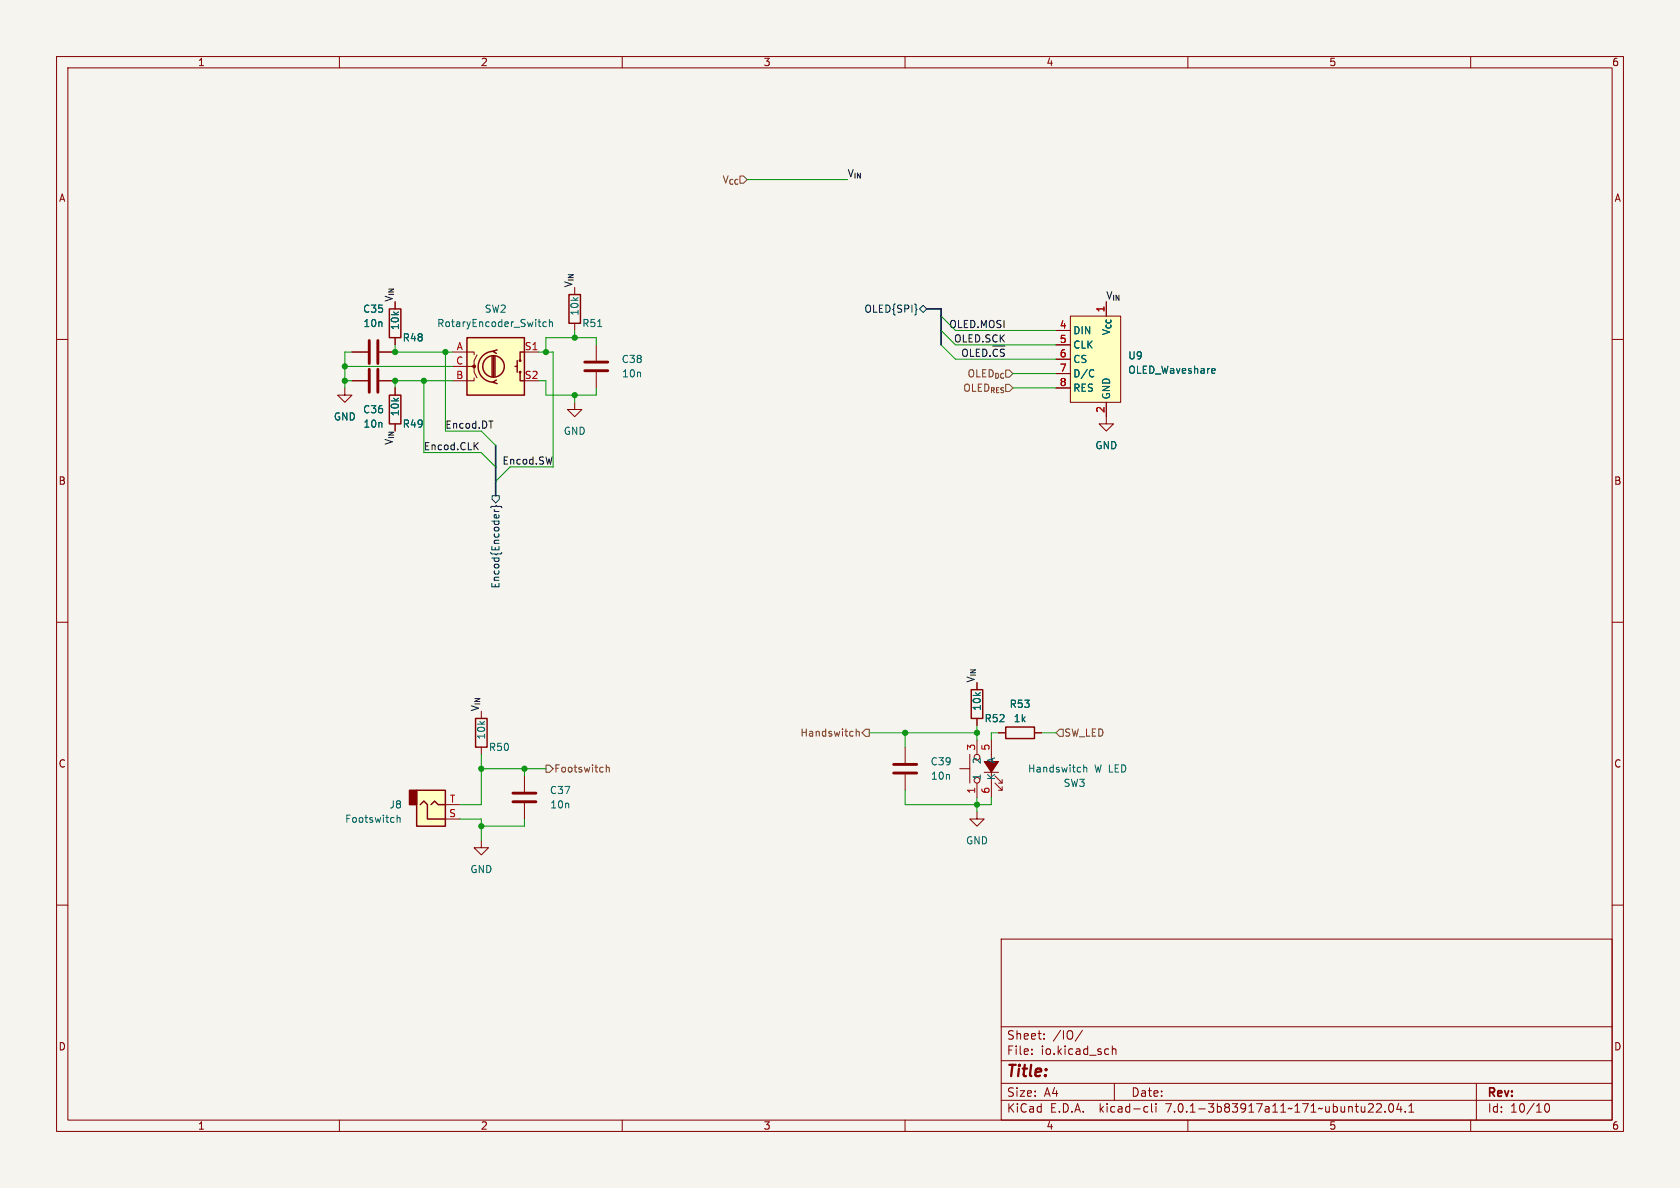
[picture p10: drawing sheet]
<svg xmlns="http://www.w3.org/2000/svg" width="297mm" height="210mm" viewBox="0 0 297 210" stroke-linecap="round" stroke-linejoin="round" font-family="sans-serif">
<path d="M0 0h297v210h-297z" fill="#f5f4ef" stroke="#f5f4ef" stroke-width=".18"/>
<g fill="none" stroke="#840000" stroke-width=".18">
<path d="M10 10h277v190h-277zM12 12h273v186h-273zM60 10v2M110 10v2M160 10v2M210 10v2M260 10v2M10 60h2M69.8 53.3v1.3M69.8 59.7v1.3M101.6 50.8v1.3M101.6 57.2v1.2"/>
<path d="M186.7 58.4h2.5M189.2 55.9h8.9v15.2h-8.9zM285 60h2M61 68.6v1.3h1.2l-1.2 1.2-1.3-1.2h1.3M62.2 67.3h2.8M62.2 62.2h2.8M67.1 67.3h2.7M67.1 62.2h2.7M69.8 68.6v1.3M80 62.2h3.8v.5M80 64.8h3.8v1l.5 1M83.8 66.8v.5h-3.8"/>
<path d="M84.3 62.7l-.5 1.1v1h-.5M92.7 62.2h2.5M101.6 71.1v1.3h1.3l-1.3 1.3-1.3-1.3h1.3M105.4 61v2.8M105.4 65.8v2.8M186.7 61h2.5M186.7 63.5h2.5M186.7 66h2.5M186.7 68.6h2.5M195.6 71.1v3.8h1.2l-1.2 1.3-1.3-1.3h1.3M10 110h2M285 110h2"/>
<path d="M85.1 125.7v1.3M85.1 132.1v1.3M92.7 137.2v2.8M160 132.1v2.8M160 136.9v2.8M169.7 135.9h1.7M171.4 133.4v5M172.7 120.7v1.2M172.7 127v1.3M172.7 130.8v2.6M172.7 138.4v2.6M174 136.5h2.5"/>
<path d="M175.3 130.8v10.2M175.9 138.4l1.3 1.3M175.9 137.2l1.3 1.2M176.5 129.5h1.3M177.2 139.1v.6h-.7M177.2 137.8v.6h-.7M182.9 129.5h1.2M10 160h2M78.7 144.8h2.6M78.7 142.2h2.6M85.1 148.6v1.3h1.3l-1.3 1.2-1.3-1.2h1.3M92.7 142v2.8"/>
<path d="M172.7 143.5v1.3h1.3l-1.3 1.3-1.3-1.3h1.3M285 160h2M177 166h108v32h-108zM60 198v2M110 198v2M160 198v2M177 194.5h108M177 191.5h108M177 187.5h108M177 181.5h108M182.4 186.3v.1M182.4 185.5v.1"/>
<path d="M184.6 183.6v.1M184.6 182.8v.1M191.4 182.1l-1.3 2M196.6 184.9v1.5M196.6 185.5l.3-.1 .3 .1 .1 .9M197 191.5v3M202.5 195.6l.4 .1M202.9 196.5l-.4 .1M203.6 195.1v1.3l.2 .2M204.4 195.1v.1M204.4 195.6v1M210 198v2"/>
<path d="M241.9 196.6h.9M242.7 195.2v.5M243.4 195.2l.5-.1 .2 .1 .1 .3-.9 1.1h.9M244.9 196.5v.1M245.6 195.2l.3-.1a.81 .81 0 0 1 .5 .6 .81 .81 0 0 1-.3 .8l-.1 .1a.81 .81 0 0 1-.4-1.4zM247.3 195l-.4 1.1h1M247.6 195.6v1M248.4 196.5v.1M249.1 196.6h.8M249.1 195.5l.4-.4v1.5M260 198v2M261 191.5v6.5"/>
<path d="M273.3 195.2l.1-.1a.8 .8 0 0 1 .6 .8 .8 .8 0 0 1-.6 .7 .99 .99 0 0 1-.1-1.4z"/>
<circle cx="172.7" cy="133.9" r=".51"/>
<circle cx="172.7" cy="137.9" r=".51"/>
</g>
<path d="M65.3 60.2v4.1M65.3 65.3v4M66.8 60.2v4.1M66.8 65.3v4M103.4 65.5h4M103.4 64h4M158 136.7h4.1M158 135.1h4.1M90.7 141.7h4M90.7 140.2h4" fill="none" stroke="#840000" stroke-width=".51"/>
<g fill="#840000" stroke="#840000" stroke-width=".18">
<path d="M174 134.6h2.5l-1.2 1.9z"/>
<circle cx="83.8" cy="64.8" r=".25"/>
</g>
<path d="M96.6 57l-.4-.1-.2 .2 .1 .6h.5M97.1 57l.2-.1 .3 .1 .1 .7M97.1 56.5v1.2M193.3 65.4l.1 .1M193.4 66.5l-.1 .1M214.6 65.1l.2 .3-.6 .2M214.8 65.9l-.2 .1M191.6 135.2v1.3M191.6 135.8l.2-.2 .3 .1v.8M70.2 144.1v1.3M70.2 144.6l.2-.1 .3 .1v.8" fill="none" stroke="#006464" stroke-width=".18"/>
<g fill="none" stroke="#840000" stroke-width=".25">
<path d="M68.8 54.6h2.1v5.1h-2.1zM82.5 59.7h10.2v10.2h-10.2zM100.6 52.1h2v5.1h-2zM68.8 69.9h2.1v5h-2.1zM87 63v3.5M87.2 62.1a2.73 2.73 0 0 0-2.7 2.7 2.73 2.73 0 0 0 2.7 2.8M87.2 63v3.5M87.5 63v3.5M87.8 67.2l-.7 .4 .8 .2M87.9 61.8l-.8 .3 .7 .4M91.1 64.8h.3M91.4 63.8v2"/>
<path d="M91.9 65.8v1.5h.8M92.7 62.2h-.8v1.6M73.7 139.7h5v6.4h-5zM84.1 127h2v5.1h-2zM171.7 121.9h2v5.1h-2zM177.8 128.5h5.1v2.1h-5.1zM74.3 142.2l.6-.6 .7 .6v2.6h3.1M76.2 142.2l.6-.6 .7 .6h1.2"/>
<circle cx="87.2" cy="64.8" r="1.9"/>
<circle cx="91.9" cy="65.8" r=".13"/>
<circle cx="91.9" cy="63.8" r=".13"/>
</g>
<g fill="#ffffc2" stroke="#ffffc2" stroke-width=".18">
<path d="M73.7 139.7h5v6.4h-5z"/>
<path d="M82.5 59.7h10.2v10.2h-10.2z"/>
<path d="M189.2 55.9h8.9v15.2h-8.9z"/>
</g>
<path d="M72.4 139.7h1.3v2.5h-1.3z" fill="#840000" stroke="#840000" stroke-width=".25"/>
<path d="M162 54.7h.1l-.1 .1M163.2 54l.6 .6-.6 .6-.6-.6zM86.8 89.8l.1-.3h.7l.1-.2 .2 .2h.6l.2 .3M87 87.6h1.3v.7l-.7 .6-.6-.6zM87.4 90.4h.8M87.4 90.1l.2 .3" fill="none" stroke="#000084" stroke-width=".18"/>
<path d="M96.5 135.3h.7l.6 .6-.6 .6h-.7zM107.2 135.2v1.3M107.2 135.8l.2-.2 .3 .1v.8M151.4 128.9v1.2M151.4 129.4l.1-.1h.3l.1 .8M153 128.9h.7v1.3h-.7l-.6-.7zM186.7 129.5l.6-.6h.7v1.3h-.7z" fill="none" stroke="#725600" stroke-width=".18"/>
<path d="M84 78.8l.5 .7M84.5 78.2l-.7 .8" fill="none" stroke="#0f0f0f" stroke-width=".18"/>
<path d="M163.8 54.6h2.6v6.4M87.6 78.7v8.9" fill="none" stroke="#000084" stroke-width=".3"/>
<g fill="none" stroke="#009600" stroke-width=".18">
<path d="M132.1 31.8h17.8M101.6 58.4v1.3M166.4 58.4l2.5 2.6h17.8M166.4 55.9l2.5 2.5h17.8M61 67.3h1.2M61 64.8h19M62.2 62.2h-1.2v6.4M69.8 61v1.2h10.2M74.9 67.3v12.7h10.2l2.5 2.6M78.7 62.2v14h6.4l2.5 2.5M80 67.3h-10.2v1.3M95.2 67.3h1.3v2.6h8.9v-1.3"/>
<path d="M95.2 62.2h2.6v20.4h-7.6l-2.6 2.5M101.6 69.9v1.2M105.4 61v-1.3h-8.9v2.5M166.4 61l2.5 2.5h17.8M179.1 66h7.6M179.1 68.6h7.6M85.1 135.9h11.4M85.1 133.4v8.8h-3.8M92.7 135.9v1.3M153.7 129.5h19M160 139.7v2.5h15.3v-1.2M160 129.5v2.6"/>
<path d="M172.7 128.3v2.5M176.5 129.5h-1.2v1.3M184.1 129.5h2.6M81.3 144.8h3.8v3.8M92.7 144.8v1.3h-7.6M172.7 141v2.5"/>
</g>
<g fill="#009600" stroke="#009600" stroke-width=".18">
<circle cx="172.7" cy="129.5" r=".46"/>
<circle cx="74.9" cy="67.3" r=".46"/>
<circle cx="69.8" cy="67.3" r=".46"/>
<circle cx="61" cy="64.8" r=".46"/>
<circle cx="61" cy="67.3" r=".46"/>
<circle cx="69.8" cy="62.2" r=".46"/>
<circle cx="78.7" cy="62.2" r=".46"/>
<circle cx="96.5" cy="62.2" r=".46"/>
<circle cx="101.6" cy="69.9" r=".46"/>
<circle cx="101.6" cy="59.7" r=".46"/>
<circle cx="85.1" cy="135.9" r=".46"/>
<circle cx="92.7" cy="135.9" r=".46"/>
<circle cx="85.1" cy="146.1" r=".46"/>
<circle cx="160" cy="129.5" r=".46"/>
<circle cx="172.7" cy="142.2" r=".46"/>
</g>
<text font-size="2.8" fill="#840000" x="178" y="190.8">Title:</text>
<g font-size="2.1" fill="#840000">
<text x="178" y="183.9">Sheet:</text>
<text x="186.2" y="183.9">/IO/</text>
<text x="178" y="186.6">File:</text>
<text x="184" y="186.6">io.kicad_sch</text>
<text x="178" y="196.8">KiCad</text>
<text x="178" y="194">Size:</text>
<text x="184.6" y="194">A4</text>
<text x="185.7" y="196.8">E.D.A.</text>
<text x="194.4" y="196.8">kicad-cli</text>
<text x="200" y="194">Date:</text>
<text x="206.2" y="196.8">7.0.1-3b83917a11~171~ubuntu22.04.1</text>
<text x="263" y="194.2">Rev:</text>
<text x="263" y="196.8">Id:</text>
<text x="267" y="196.8">10/10</text>
</g>
<g font-size="1.8" fill="#840000">
<text x="35" y="11.8">1</text>
<text x="85" y="11.8">2</text>
<text x="135" y="11.8">3</text>
<text x="185" y="11.8">4</text>
<text x="235" y="11.8">5</text>
<text x="285" y="11.8">6</text>
<text x="10.4" y="35.8">A</text>
<text x="285.4" y="35.8">A</text>
<text x="69.5" y="78.8" transform="rotate(-90 69.5 78.8)">V_{IN}</text>
<text x="10.3" y="85.8">B</text>
<text x="285.3" y="85.8">B</text>
<text x="10.3" y="135.8">C</text>
<text x="285.3" y="135.8">C</text>
<text x="10.3" y="185.8">D</text>
<text x="285.3" y="185.8">D</text>
<text x="35" y="199.8">1</text>
<text x="85" y="199.8">2</text>
<text x="135" y="199.8">3</text>
<text x="185" y="199.8">4</text>
<text x="235" y="199.8">5</text>
<text x="285" y="199.8">6</text>
</g>
<g font-size="1.8" fill="#725600">
<text x="127.5" y="32.6">V_{CC}</text>
<text x="170.1" y="69.4">OLED_{RES}</text>
<text x="170.9" y="66.9">OLED_{DC}</text>
<text x="141.4" y="130.4">Handswitch</text>
<text x="188.2" y="130.4">SW_LED</text>
<text x="98" y="136.7">Footswitch</text>
</g>
<g font-size="1.8" fill="#0f0f0f">
<text x="149.9" y="31.4">V_{IN}</text>
<text x="69.5" y="53.3" transform="rotate(-90 69.5 53.3)">V_{IN}</text>
<text x="101.3" y="50.8" transform="rotate(-90 101.3 50.8)">V_{IN}</text>
<text x="195.6" y="53">V_{IN}</text>
<text x="167.7" y="58.1">OLED.MOSI</text>
<text x="168.5" y="60.6">OLED.SCK</text>
<text x="169.8" y="63.2">OLED.~{CS}</text>
<text x="78.7" y="75.9">Encod.DT</text>
<text x="74.9" y="79.7">Encod.CLK</text>
<text x="88.7" y="82.2">Encod.SW</text>
<text x="84.7" y="125.7" transform="rotate(-90 84.7 125.7)">V_{IN}</text>
<text x="172.4" y="120.7" transform="rotate(-90 172.4 120.7)">V_{IN}</text>
</g>
<g font-size="1.8" fill="#006464">
<text x="64.1" y="55.4">C35</text>
<text x="64.2" y="58">10n</text>
<text x="70.7" y="58.4" transform="rotate(-90 70.7 58.4)">10k</text>
<text x="77.2" y="58">RotaryEncoder_Switch</text>
<text x="85.6" y="55.4">SW2</text>
<text x="102.4" y="55.9" transform="rotate(-90 102.4 55.9)">10k</text>
<text x="102.9" y="58">R51</text>
<text x="189.7" y="59.2">DIN</text>
<text x="196.4" y="59.5" transform="rotate(-90 196.4 59.5)">V_{CC}</text>
<text x="71.1" y="60.5">R48</text>
<text x="109.9" y="64.3">C38</text>
<text x="189.7" y="61.8">CLK</text>
<text x="189.7" y="64.3">CS</text>
<text x="199.4" y="63.7">U9</text>
<text x="109.9" y="66.9">10n</text>
<text x="189.7" y="66.9">D/C</text>
<text x="189.7" y="69.4">RES</text>
<text x="196.4" y="70.6" transform="rotate(-90 196.4 70.6)">GND</text>
<text x="199.4" y="66.2">OLED_Waveshare</text>
<text x="59" y="74.5">GND</text>
<text x="64.1" y="73.2">C36</text>
<text x="64.2" y="75.8">10n</text>
<text x="70.7" y="73.7" transform="rotate(-90 70.7 73.7)">10k</text>
<text x="71.1" y="75.8">R49</text>
<text x="99.6" y="77">GND</text>
<text x="193.6" y="79.6">GND</text>
<text x="173.5" y="125.7" transform="rotate(-90 173.5 125.7)">10k</text>
<text x="178.4" y="125.3">R53</text>
<text x="85.9" y="130.8" transform="rotate(-90 85.9 130.8)">10k</text>
<text x="174" y="127.8">R52</text>
<text x="179.2" y="127.8">1k</text>
<text x="86.4" y="132.9">R50</text>
<text x="164.5" y="135.4">C39</text>
<text x="164.5" y="138">10n</text>
<text x="173.5" y="137.9" transform="rotate(-90 173.5 137.9)">1</text>
<text x="173.5" y="135.2" transform="rotate(-90 173.5 135.2)">2</text>
<text x="176.1" y="137.9" transform="rotate(-90 176.1 137.9)">K</text>
<text x="176.1" y="135.1" transform="rotate(-90 176.1 135.1)">A</text>
<text x="181.7" y="136.7">Handswitch</text>
<text x="193.5" y="136.7">W LED</text>
<text x="68.8" y="143.1">J8</text>
<text x="97.2" y="140.5">C37</text>
<text x="97.2" y="143.1">10n</text>
<text x="188" y="139.3">SW3</text>
<text x="60.9" y="145.6">Footswitch</text>
<text x="170.7" y="149.4">GND</text>
<text x="83.1" y="154.5">GND</text>
</g>
<g font-size="1.8" fill="#000084">
<text x="152.7" y="55.4">OLED{SPI}</text>
<text x="88.5" y="104.2" transform="rotate(-90 88.5 104.2)">Encod{Encoder}</text>
</g>
<g font-size="1.8" fill="#a90000">
<text x="187.3" y="58.2">4</text>
<text x="195.3" y="55.3" transform="rotate(-90 195.3 55.3)">1</text>
<text x="80.6" y="64.5">C</text>
<text x="80.7" y="62">A</text>
<text x="92.7" y="62">S1</text>
<text x="187.3" y="60.7">5</text>
<text x="187.3" y="63.2">6</text>
<text x="187.3" y="65.8">7</text>
<text x="80.6" y="67.1">B</text>
<text x="92.7" y="67.1">S2</text>
<text x="187.3" y="68.3">8</text>
<text x="195.3" y="73.1" transform="rotate(-90 195.3 73.1)">2</text>
<text x="172.5" y="132.7" transform="rotate(-90 172.5 132.7)">3</text>
<text x="175" y="132.7" transform="rotate(-90 175 132.7)">5</text>
<text x="79.5" y="142">T</text>
<text x="172.5" y="140.4" transform="rotate(-90 172.5 140.4)">1</text>
<text x="175" y="140.4" transform="rotate(-90 175 140.4)">6</text>
<text x="79.3" y="144.5">S</text>
</g>
</svg>
